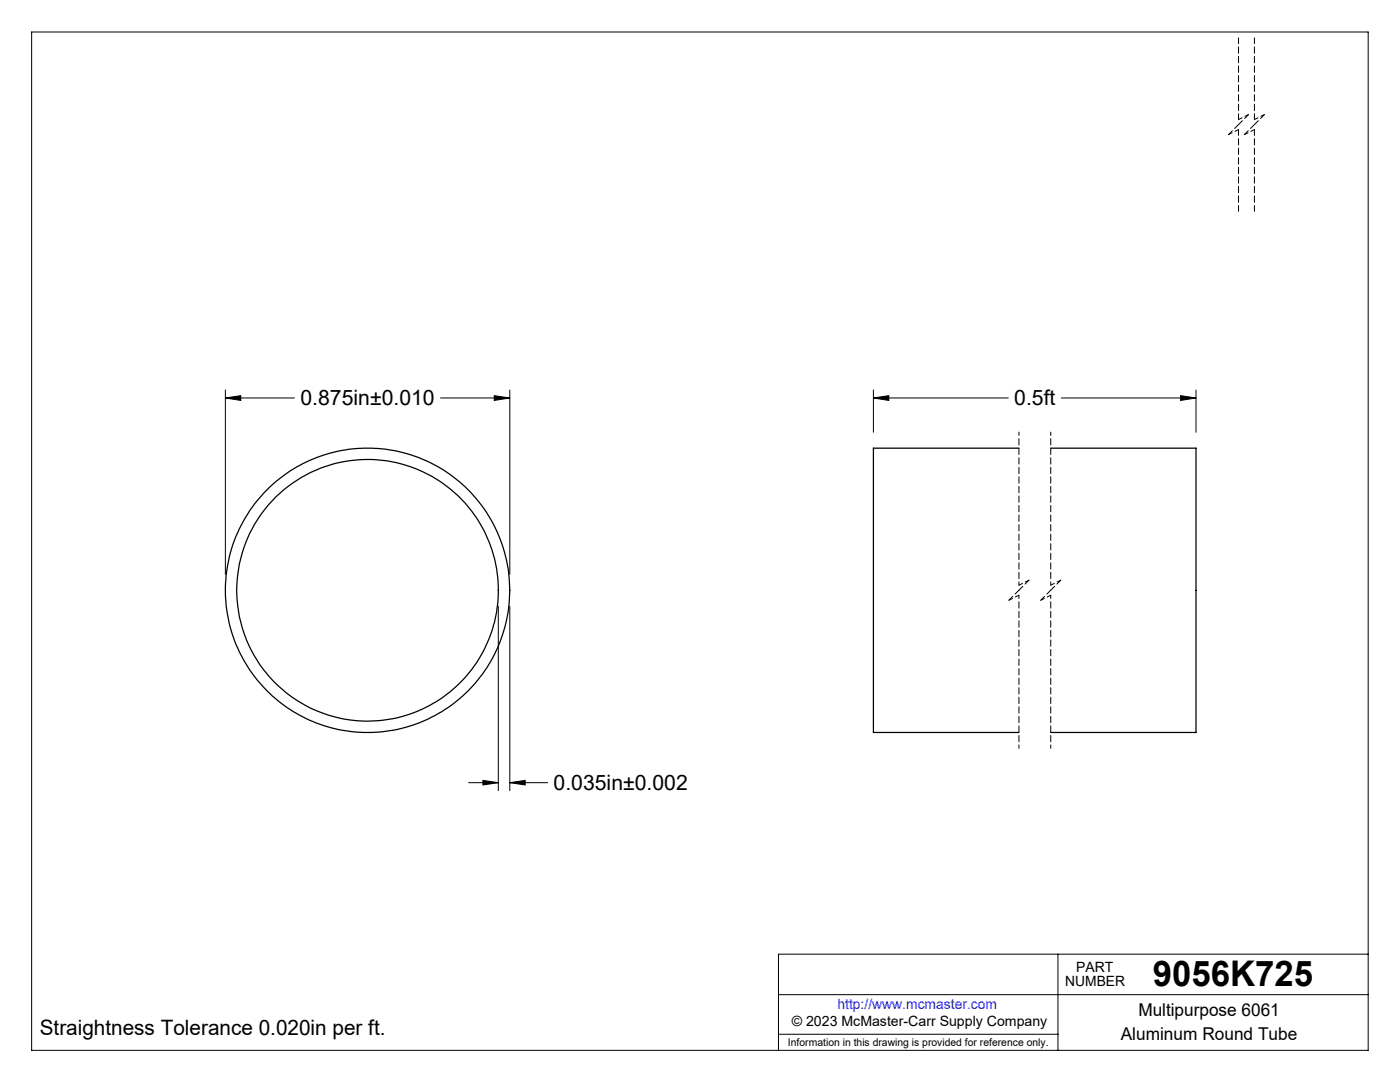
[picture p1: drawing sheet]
<svg xmlns="http://www.w3.org/2000/svg" width="279mm" height="216mm" viewBox="0 0 279 216" stroke-linecap="round" stroke-linejoin="round" font-family="sans-serif">
<g fill="none" stroke="#000" stroke-width=".2">
<path d="M6.3 6.4h266.7v203.2h-266.7zM45 79.4l3-.4v.9zM45 77.8v36.8M45 79.4h13.8M87.9 79.4h13.8M98.6 79l3.1 .4-3.1 .5zM101.7 77.8v36.8M174.3 79.4l3.1-.4v.9zM174.3 79.4h26.9M174.3 77.8v8.5M211.8 79.4h26.9M235.6 79l3.1 .4-3.1 .5z"/>
<path d="M238.7 77.8v8.5M99.4 121v36.8M101.7 121v36.8M93.5 156.2h5.9M96.4 155.7l3 .5-3 .4zM101.7 156.2l3.1-.5v.9zM101.7 156.2h7.6M155.4 198.5h117.6M211.1 190.4v19.2M273 190.4h-117.6v19.2M155.4 206.4h55.7"/>
</g>
<path d="M203.4 86.2v30.6M209.7 86.2v30.6M203.4 118.8v30.5M209.7 118.8v30.5" fill="none" stroke="#000" stroke-width=".2" stroke-dasharray="1.3 .6" stroke-dashoffset=".6"/>
<path d="M245.2 26.9l2-1M247.2 23.9l2-1M248.3 26.9l2-1M250.3 23.9l2-1M201.4 119.8l2-1M203.4 116.8l2-1M207.7 119.8l2-1M209.7 116.8l2-1" fill="none" stroke="#000" stroke-width=".2" stroke-dasharray="1.3 .6" stroke-dashoffset=".5"/>
<path d="M247.2 24.9l-2 2M249.2 22.9l-2 2M250.3 24.9l-2 2M252.3 22.9l-2 2M203.4 117.8l-2 2M205.4 115.8l-2 2M209.7 117.8l-2 2M211.7 115.8l-2 2" fill="none" stroke="#000" stroke-width=".2" stroke-dasharray="1.3 .6" stroke-dashoffset=".2"/>
<path d="M247.2 7.6v16.3M250.3 7.6v16.3M247.2 25.9v16.3M250.3 25.9v16.3" fill="none" stroke="#000" stroke-width=".2" stroke-dasharray="1.3 .6" stroke-dashoffset=".1"/>
<path d="M45 79.4l3-.4v.9zM98.6 79l3.1 .4-3.1 .5zM96.4 155.7l3 .5-3 .4zM101.7 156.2l3.1-.5v.9zM235.6 79l3.1 .4-3.1 .5zM174.3 79.4l3.1-.4v.9z" fill="#000"/>
<g fill="none" stroke="#000" stroke-width=".25">
<path d="M203.3 89.4h-29v56.8h29M209.7 89.4h29v56.8h-29"/>
<circle cx="73.4" cy="117.8" r="26.1"/>
<circle cx="73.4" cy="117.8" r="28.4"/>
</g>
<text font-size="7.1" x="230.1" y="196.8">9056K725</text>
<g font-size="4.2">
<text x="60" y="80.8">0.875in±0.010</text>
<text x="202.4" y="80.8">0.5ft</text>
<text x="110.5" y="157.6">0.035in±0.002</text>
<text x="7.9" y="206.5">Straightness Tolerance 0.020in per ft.</text>
</g>
<g font-size="3.5">
<text x="227.2" y="202.8">Multipurpose 6061</text>
<text x="223.7" y="207.5">Aluminum Round Tube</text>
</g>
<g font-size="2.8">
<text x="212.6" y="196.8">NUMBER</text>
<text x="214.8" y="194">PART</text>
<text x="158" y="204.8">© 2023 McMaster-Carr Supply Company</text>
</g>
<text font-size="2.8" fill="#00f" x="167.1" y="201.4">http://www.mcmaster.com</text>
<text font-size="2.1" x="157.3" y="208.6">Information in this drawing is provided for reference only.</text>
</svg>
